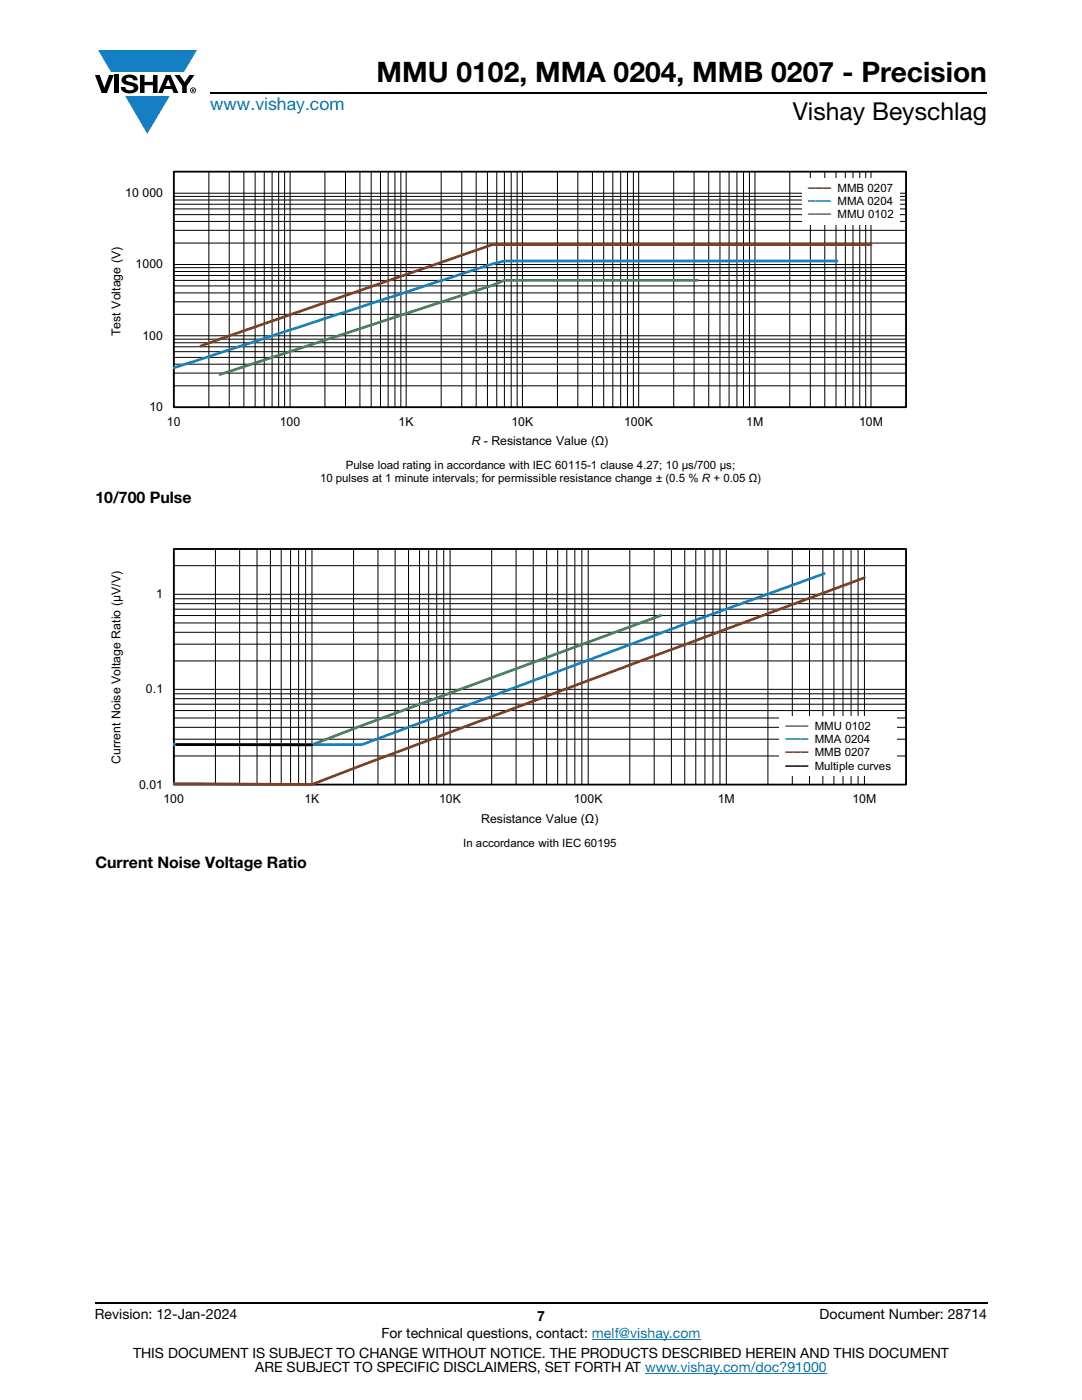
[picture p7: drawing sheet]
<svg xmlns="http://www.w3.org/2000/svg" width="216mm" height="279mm" viewBox="0 0 216 279" stroke-linecap="round" stroke-linejoin="round" font-family="sans-serif">
<g fill="#147fc3">
<path d="M19.6 10h19.7l-2.6 4.3h-1.1h-13.5z"/>
<path d="M25 19.2h8.9l-4.5 7.5z"/>
</g>
<g fill="#000">
<path d="M18.9 15h1l.9 2.5 1-2.5h.9l-1.4 3.6h-1zM22.9 15h.9v3.6h-.9zM24.6 15.3a2.1 2.1 0 0 1 2.8 .3l.1 .4h-.9a.79 .79 0 0 0-.7-.5 .79 .79 0 0 0-.8 .4l.3 .3 1 .2a1.08 1.08 0 0 1 1.2 1 1.08 1.08 0 0 1-1.1 1.2 1.73 1.73 0 0 1-2.4-1.2h.9a.96 .96 0 0 0 .8 .6 .96 .96 0 0 0 .9-.4 1.31 1.31 0 0 0-1.2-.6 1.03 1.03 0 0 1-1.1-.6 1.03 1.03 0 0 1 .2-1.1zM27.9 15h.9v1.3h1.7v-1.3h.9v3.6h-.9v-1.6h-1.7v1.6h-.9zM34.8 15h1.1l.9 1.4 1-1.4h1l-1.5 2.2v1.4h-.9v-1.4z"/>
<path d="M33.6 15.9l.5 1.3h-1.1zM33.1 15l-1.6 3.6h1l.3-.8h1.5l.3 .8h1l-1.6-3.6z"/>
<path d="M38.4 17.8h.2v.2h-.2zM38.3 17.7v.7h.1v-.3l.4 .3-.2-.3 .2-.2-.1-.2z"/>
<path d="M38.1 18a.46 .46 0 0 1 .9 0 .46 .46 0 0 1-.9 0zM37.9 18a.6 .6 0 0 0 1.2 0 .6 .6 0 0 0-1.2 0z"/>
</g>
<path d="M42 18.6h155M18.9 260h178.1" fill="none" stroke="#000" stroke-width=".36"/>
<path d="M118.1 267.3h21.7M128.7 274h36.3" fill="none" stroke="#007ec4" stroke-width=".2"/>
<g fill="none" stroke="#000" stroke-width=".2">
<path d="M34.7 39.9h146.1M34.7 39.2h146.1M34.7 34.2h146.1v47.1h-146.1zM34.7 38.6h146.1M41.7 34.2v47.1M45.7 34.2v47.1M48.7 34.2v47.1M50.9 34.2v47.1M52.7 34.2v47.1M54.3 34.2v47.1M55.6 34.2v47.1M56.8 34.2v47.1"/>
<path d="M57.9 34.2v47.1M64.8 34.2v47.1M68.9 34.2v47.1M71.8 34.2v47.1M74.1 34.2v47.1M75.9 34.2v47.1M77.4 34.2v47.1M78.8 34.2v47.1M80 34.2v47.1M81 34.2v47.1M88 34.2v47.1M92.1 34.2v47.1"/>
<path d="M95 34.2v47.1M97.3 34.2v47.1M99.1 34.2v47.1M100.6 34.2v47.1M102 34.2v47.1M103.2 34.2v47.1M104.2 34.2v47.1M111.2 34.2v47.1M115.3 34.2v47.1M118.2 34.2v47.1M120.5 34.2v47.1M122.3 34.2v47.1"/>
<path d="M123.8 34.2v47.1M125.2 34.2v47.1M126.4 34.2v47.1M127.4 34.2v47.1M134.4 34.2v47.1M138.5 34.2v47.1M141.4 34.2v47.1M143.7 34.2v47.1M145.5 34.2v47.1M147 34.2v47.1M148.4 34.2v47.1M149.5 34.2v47.1"/>
<path d="M150.6 34.2v47.1M157.6 34.2v47.1M161.7 34.2v47.1M164.6 34.2v47.1M166.8 34.2v47.1M168.7 34.2v47.1M170.2 34.2v47.1M171.6 34.2v47.1M172.7 34.2v47.1M173.8 34.2v47.1M34.7 58.5h146.1M34.7 57.1h146.1"/>
<path d="M34.7 56h146.1M34.7 55h146.1M34.7 54.2h146.1M34.7 53.4h146.1M34.7 48.5h146.1M34.7 46h146.1M34.7 44.2h146.1M34.7 42.8h146.1M34.7 41.7h146.1M34.7 40.8h146.1M34.7 52.8h146.1M34.7 77h146.1"/>
<path d="M34.7 74.5h146.1M34.7 72.7h146.1M34.7 71.3h146.1M34.7 70.2h146.1M34.7 69.2h146.1M34.7 68.4h146.1M34.7 67.7h146.1M34.7 62.7h146.1M34.7 60.2h146.1M34.7 67h146.1"/>
</g>
<path d="M34.7 34.3h146.1v47h-146.1z" fill="none" stroke="#000" stroke-width=".35"/>
<path d="M139.2 55.9h-38.5l-2.5 1.1-54.3 17.7" fill="none" stroke="#4e823b" stroke-width=".53"/>
<path d="M167.1 52.1h-66.4l-2.5 .6-63.5 20.7" fill="none" stroke="#147fc3" stroke-width=".53"/>
<path d="M173.8 48.8h-75.6l-58.2 20.3" fill="none" stroke="#823d1b" stroke-width=".53"/>
<path d="M160 35.6h19.4v9.3h-19.4z" fill="#fff"/>
<g fill="none" stroke="#000" stroke-width=".2">
<path d="M34.7 119.5h146.1M34.7 112.9h146.1M34.7 109.6h146.1v47h-146.1zM34.7 118.6h146.1M43 109.5v47.1M47.8 109.5v47.1M51.3 109.5v47.1M54 109.5v47.1M56.1 109.5v47.1M58 109.5v47.1M59.6 109.5v47.1M61 109.5v47.1"/>
<path d="M62.2 109.5v47.1M70.5 109.5v47.1M75.4 109.5v47.1M78.8 109.5v47.1M81.5 109.5v47.1M83.7 109.5v47.1M85.5 109.5v47.1M87.1 109.5v47.1M88.5 109.5v47.1M89.8 109.5v47.1M98.1 109.5v47.1M103 109.5v47.1"/>
<path d="M106.4 109.5v47.1M109.1 109.5v47.1M111.3 109.5v47.1M113.1 109.5v47.1M114.7 109.5v47.1M116.1 109.5v47.1M117.4 109.5v47.1M125.7 109.5v47.1M130.5 109.5v47.1M134 109.5v47.1M136.6 109.5v47.1M138.8 109.5v47.1"/>
<path d="M140.7 109.5v47.1M142.3 109.5v47.1M143.7 109.5v47.1M144.9 109.5v47.1M153.2 109.5v47.1M158.1 109.5v47.1M161.5 109.5v47.1M164.2 109.5v47.1M166.4 109.5v47.1M168.2 109.5v47.1M169.8 109.5v47.1M171.2 109.5v47.1"/>
<path d="M172.5 109.5v47.1M34.7 139.4h146.1M34.7 138.5h146.1M34.7 131.9h146.1M34.7 128.6h146.1M34.7 126.2h146.1M34.7 124.3h146.1M34.7 122.8h146.1M34.7 121.6h146.1M34.7 120.5h146.1M34.7 137.6h146.1M34.7 150.9h146.1"/>
<path d="M34.7 147.5h146.1M34.7 145.2h146.1M34.7 143.3h146.1M34.7 141.8h146.1M34.7 140.5h146.1"/>
</g>
<path d="M34.7 109.6h146.1v47h-146.1z" fill="none" stroke="#000" stroke-width=".35"/>
<path d="M131.9 122.8l-59.7 22-10 3.8h-27.6" fill="none" stroke="#4e823b" stroke-width=".53"/>
<path d="M164.5 114.5l-27.1 9.8-65.2 24.3h-37.6" fill="none" stroke="#147fc3" stroke-width=".53"/>
<path d="M172.5 115.3l-100.3 37.4-10 3.9-27.6-.2" fill="none" stroke="#823d1b" stroke-width=".53"/>
<path d="M35.2 148.6h27" fill="none" stroke="#000" stroke-width=".53"/>
<path d="M155.4 143h23.6v11.9h-23.6z" fill="#fff"/>
<text font-size="5.6" x="75.1" y="16.4">MMU 0102, MMA 0204, MMB 0207 - Precision</text>
<text font-size="4.9" x="158.2" y="24">Vishay Beyschlag</text>
<text font-size="3.5" fill="#007ec4" x="42" y="21.9">www.vishay.com</text>
<g font-size="3.2">
<text x="19" y="100.4">10/700 Pulse</text>
<text x="19" y="173.2">Current Noise Voltage Ratio</text>
</g>
<g font-size="2.8">
<text x="18.9" y="263.3">Revision: 12-Jan-2024</text>
<text x="107.2" y="263.6">7</text>
<text x="163.6" y="263.3">Document Number: 28714</text>
<text x="76.1" y="267.1">For technical questions, contact: melf@vishay.com</text>
<text x="26.5" y="271">THIS DOCUMENT IS SUBJECT TO CHANGE WITHOUT NOTICE. THE PRODUCTS DESCRIBED HEREIN AND THIS DOCUMENT</text>
<text x="50.9" y="273.8">ARE SUBJECT TO SPECIFIC DISCLAIMERS, SET FORTH AT www.vishay.com/doc?91000</text>
</g>
<g font-size="2.5">
<text x="25" y="39.3">10 000</text>
<text x="27.1" y="53.6">1000</text>
<text x="24" y="67.1" transform="rotate(-90 24 67.1)">Test Voltage (V)</text>
<text x="28.4" y="67.8">100</text>
<text x="29.8" y="82.1">10</text>
<text x="33.3" y="85">10</text>
<text x="55.8" y="85">100</text>
<text x="79.5" y="85">1K</text>
<text x="94.1" y="88.9">R - Resistance Value (Ω)</text>
<text x="102" y="85">10K</text>
<text x="124.6" y="85">100K</text>
<text x="148.9" y="85">1M</text>
<text x="171.4" y="85">10M</text>
<text x="31.2" y="119.4">1</text>
<text x="29.1" y="138.4">0.1</text>
<text x="24" y="152.4" transform="rotate(-90 24 152.4)">Current Noise Voltage Ratio (μV/V)</text>
<text x="27.8" y="157.4">0.01</text>
<text x="32.6" y="160.3">100</text>
<text x="60.7" y="160.3">1K</text>
<text x="87.6" y="160.3">10K</text>
<text x="114.5" y="160.3">100K</text>
<text x="143.2" y="160.3">1M</text>
<text x="170.1" y="160.3">10M</text>
<text x="96" y="164.2">Resistance Value (Ω)</text>
</g>
<g font-size="2.3">
<text x="167.1" y="38.3">MMB 0207</text>
<text x="167.1" y="40.9">MMA 0204</text>
<text x="167.1" y="43.6">MMU 0102</text>
<text x="69" y="93.6">Pulse load rating in accordance with IEC 60115-1 clause 4.27; 10 μs/700 μs;</text>
<text x="63.9" y="96.2">10 pulses at 1 minute intervals; for permissible resistance change ± (0.5 % R + 0.05 Ω)</text>
<text x="162.6" y="145.7">MMU 0102</text>
<text x="162.6" y="148.3">MMA 0204</text>
<text x="162.6" y="151">MMB 0207</text>
<text x="162.6" y="153.6">Multiple curves</text>
<text x="92.4" y="169">In accordance with IEC 60195</text>
</g>
<g font-size="1.5" fill="#823d1b">
<text x="161.3" y="37.9">▬▬▬</text>
<text x="156.7" y="150.5">▬▬▬</text>
</g>
<g font-size="1.5" fill="#147fc3">
<text x="161.3" y="40.5">▬▬▬</text>
<text x="156.7" y="147.9">▬▬▬</text>
</g>
<g font-size="1.5" fill="#4e823b">
<text x="161.3" y="43.1">▬▬▬</text>
<text x="156.7" y="145.3">▬▬▬</text>
</g>
<text font-size="1.5" x="156.7" y="153.2">▬▬▬</text>
</svg>
